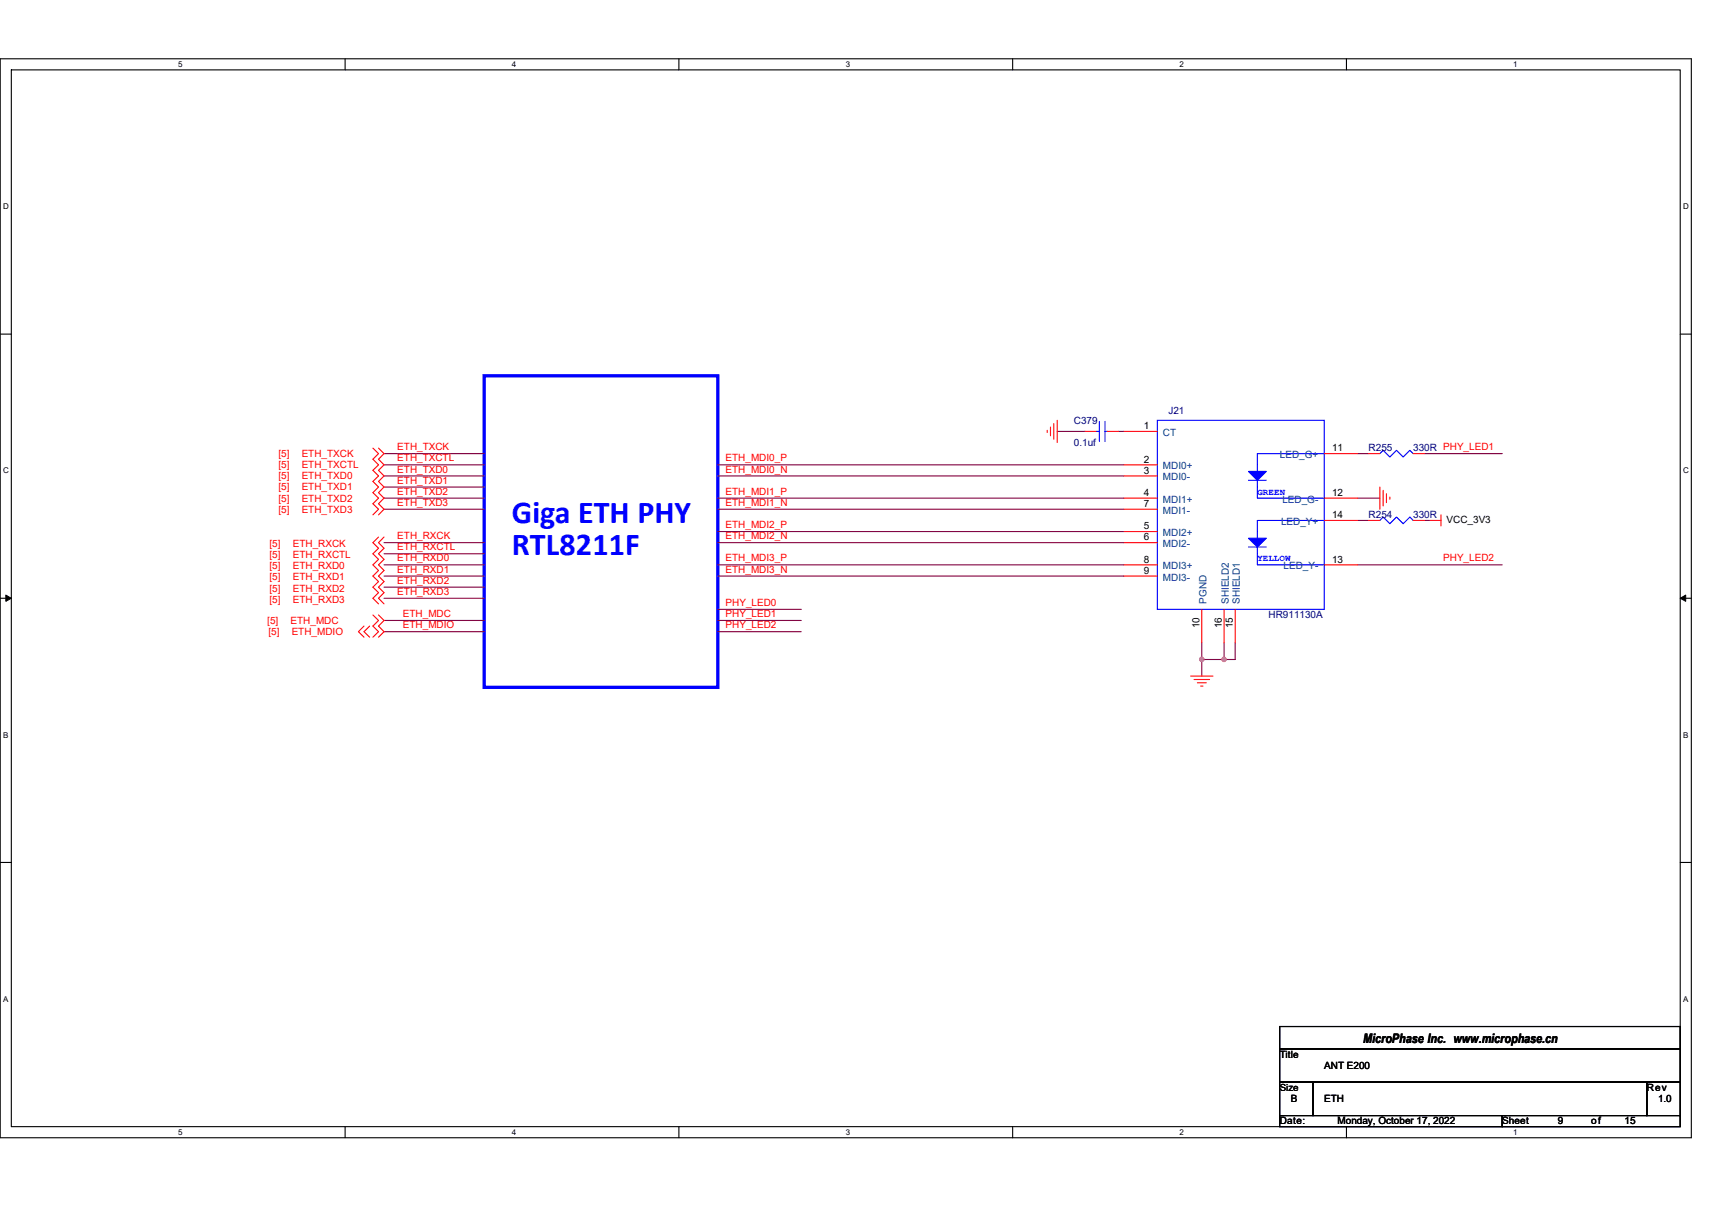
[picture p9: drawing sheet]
<svg xmlns="http://www.w3.org/2000/svg" width="297mm" height="210mm" viewBox="0 0 297 210" stroke-linecap="round" stroke-linejoin="round" font-family="sans-serif">
<path d="M0 10.2h293.5v187.2h-293.5zM2 12.1h289.5v183.4h-289.5z" fill="none" stroke="#000" stroke-width=".19"/>
<g fill="#fff">
<path d="M30.9 10.4h.8v1.6h-.8z"/>
<path d="M30.9 195.7h.8v1.6h-.8z"/>
</g>
<path d="M59.9 10.2v1.9M59.9 195.5v1.9" fill="none" stroke="#000" stroke-width=".19"/>
<g fill="#fff">
<path d="M88.8 10.4h.8v1.6h-.8z"/>
<path d="M88.8 195.7h.8v1.6h-.8z"/>
</g>
<path d="M117.8 10.2v1.9M117.8 195.5v1.9" fill="none" stroke="#000" stroke-width=".19"/>
<g fill="#fff">
<path d="M146.7 10.4h.8v1.6h-.8z"/>
<path d="M146.7 195.7h.8v1.6h-.8z"/>
</g>
<path d="M175.7 10.2v1.9M175.7 195.5v1.9" fill="none" stroke="#000" stroke-width=".19"/>
<g fill="#fff">
<path d="M204.7 10.4h.7v1.6h-.7z"/>
<path d="M204.7 195.7h.7v1.6h-.7z"/>
</g>
<path d="M233.6 10.2v1.9M233.6 195.5v1.9" fill="none" stroke="#000" stroke-width=".19"/>
<g fill="#fff">
<path d="M262.6 10.4h.7v1.6h-.7z"/>
<path d="M262.6 195.7h.7v1.6h-.7z"/>
<path d="M.5 35.1h1v1.5h-1z"/>
<path d="M292 35.1h1v1.5h-1z"/>
<path d="M.5 80.9h1v1.5h-1z"/>
<path d="M292 80.9h1v1.5h-1z"/>
</g>
<path d="M0 58h2M291.5 58h2" fill="none" stroke="#000" stroke-width=".19"/>
<g fill="#fff">
<path d="M.5 126.7h.9v1.6h-.9z"/>
<path d="M292 126.7h.9v1.6h-.9z"/>
</g>
<path d="M0 103.8h2M291.5 103.8h2" fill="none" stroke="#000" stroke-width=".19"/>
<path d="M1 103.3l1 .5-1 .6zM291.5 103.8l1-.5v1.1z" fill="#000" stroke="#000" stroke-width=".17"/>
<g fill="#fff">
<path d="M.5 172.6h.9v1.5h-.9z"/>
<path d="M292 172.6h.9v1.5h-.9z"/>
</g>
<path d="M0 149.7h2M291.5 149.7h2M222 178.1h69.5v3.9h-69.5zM222 182h69.5v5.8h-69.5zM222 187.8h5.8v5.8h-5.8zM222 193.6h38.6v1.9h-38.6zM227.8 187.8h57.9v5.8h-57.9zM260.6 193.6h30.9v1.9h-30.9zM285.7 187.8h5.8v5.8h-5.8z" fill="none" stroke="#000" stroke-width=".19"/>
<path d="M84 65.2h40.5v54.1h-40.5z" fill="none" stroke="#00f" stroke-width=".57"/>
<g fill="none" stroke="#800040" stroke-width=".19">
<path d="M66.6 78.7h17.4M183.4 74.9h4.9M194 74.9h1M235.5 78.7h2M247.1 78.7h13.5M66.6 80.7h17.4M66.6 82.6h17.4M66.6 84.5h17.4M66.6 86.4h17.4M66.6 88.4h17.4M66.6 94.2h17.4M66.6 96.1h17.4"/>
<path d="M66.6 98h17.4M66.6 100h17.4M124.5 80.7h70.5M124.5 82.6h70.5M124.5 86.4h70.5M124.5 88.4h70.5M124.5 92.2h70.5M124.5 94.2h70.5M124.5 98h70.5M124.5 100h70.5M235.5 98h25.1M235.5 86.4h3.9"/>
<path d="M235.5 90.3h2M247.1 90.3h1M66.6 101.9h17.4M66.6 103.8h17.4M66.6 107.7h17.4M66.6 109.6h17.4M124.5 109.6h14.5M124.5 105.7h14.5M124.5 107.7h14.5M208.5 114.4v2.9M208.5 114.4h3.9M208.5 111.5v2.9"/>
<path d="M212.4 111.5v2.9M214.3 111.5v2.9h-1.9"/>
</g>
<g fill="#f0f" stroke="#f0f" stroke-width=".19">
<circle cx="208.5" cy="114.4" r=".38"/>
<circle cx="212.4" cy="114.4" r=".38"/>
</g>
<g fill="none" stroke="#f00" stroke-width=".19">
<path d="M64.7 77.8l1 .9-1 1 1 1-1 .9 1 1-1 .9 1 1-1 1 1 .9-1 1 1 1-1 .9M65.7 77.8l.9 .9-.9 1 .9 1-.9 .9 .9 1-.9 .9 .9 1-.9 1 .9 .9-.9 1 .9 1-.9 .9M181.7 74.7v.4M182.3 74.1v1.5M182.8 73.5v2.7M183.4 72.9v3.9M188.3 74.9h1.9M192.1 74.9h1.9M195 74.9h5.8M229.8 78.7h5.7M237.5 78.7h1.9M245.2 78.7h1.9"/>
<path d="M65.7 93.2l-1 1 1 .9-1 1 1 1-1 .9 1 1-1 1 1 .9-1 1 1 .9-1 1 1 1M66.6 93.2l-.9 1 .9 .9-.9 1 .9 1-.9 .9 .9 1-.9 1 .9 .9-.9 1 .9 .9-.9 1 .9 1M195 100h5.8M195 98h5.8M195 94.2h5.8M195 92.2h5.8M195 86.4h5.8M195 88.4h5.8M195 82.6h5.8M195 80.7h5.8M229.8 86.4h5.7M229.8 90.3h5.7"/>
<path d="M229.8 98h5.7M237.5 90.3h1.9M239.4 84.5v3.9M240 85.1v2.7M240.6 85.7v1.5M241.1 86.3v.3M245.2 90.3h1.9M248.1 90.3h1.9M250 89.3v2M63.2 108.6l-1 1 1 1M64.1 108.6l-.9 1 .9 1M64.7 106.7l1 1-1 .9 1 1-1 1"/>
<path d="M65.7 106.7l.9 1-.9 .9 .9 1-.9 1M206.6 117.3h3.9M207.2 117.9h2.7M207.7 118.5h1.6M208.3 119.1h.4M208.5 105.7v5.8M212.4 105.7v5.8M214.3 105.7v5.8"/>
</g>
<g fill="none" stroke="#00f" stroke-width=".19">
<path d="M190.2 74.9h.6M190.8 73.1v3.5M191.7 73.1v3.5M191.7 74.9h.4M200.8 72.9h29v32.8h-29zM229.8 78.7h-11.6v3.1M239.4 78.7l.6-.6 1.1 1.2 1.2-1.2 1.2 1.2 1.1-1.2 .6 .6M216.6 94.9h3.1M216.6 83.4h3.1M218.2 94.9v3.1h11.6M218.2 83.4v3h11.6M229.8 90.3h-11.6v3.1"/>
<path d="M239.4 90.3l.6-.6 1.1 1.2 1.2-1.2 1.2 1.2 1.1-1.2 .6 .6"/>
</g>
<g fill="#00f" stroke="#00f" stroke-width=".19">
<path d="M216.6 93.4h3.1l-1.5 1.5z" fill-rule="evenodd"/>
<path d="M216.6 81.8h3.1l-1.5 1.6z" fill-rule="evenodd"/>
</g>
<g font-size="5.5" fill="#00f">
<text x="88.8" y="90.8">Giga ETH PHY</text>
<text x="88.8" y="96.3">RTL8211F</text>
</g>
<text font-size="2.3" x="236.5" y="181.1">MicroPhase Inc. www.microphase.cn</text>
<g font-size="1.7" fill="#000080">
<text x="202.7" y="71.8">J21</text>
<text x="186.3" y="73.5">C379</text>
<text x="186.3" y="77.4">0.1uf</text>
<text x="237.5" y="78.3">R255</text>
<text x="245.2" y="78.3">330R PHY_LED1</text>
<text x="237.5" y="89.9">R254</text>
<text x="245.2" y="89.9">330R</text>
<text x="220.1" y="107.3">HR911130A</text>
</g>
<g font-size="1.7">
<text x="198.5" y="74.5">1</text>
<text x="198.5" y="82.2">3</text>
<text x="198.5" y="80.3">2</text>
<text x="231.1" y="78.3">11</text>
<text x="198.5" y="86">4</text>
<text x="198.5" y="88">7</text>
<text x="231.1" y="86">12</text>
<text x="231.1" y="89.9">14</text>
<text x="198.5" y="93.8">6</text>
<text x="198.5" y="91.8">5</text>
<text x="251" y="90.7">VCC_3V3</text>
<text x="198.5" y="99.6">9</text>
<text x="198.5" y="97.6">8</text>
<text x="231.1" y="97.6">13</text>
<text x="208.1" y="109" transform="rotate(-90 208.1 109)">10</text>
<text x="212" y="109" transform="rotate(-90 212 109)">16</text>
<text x="213.9" y="109" transform="rotate(-90 213.9 109)">15</text>
<text x="222" y="183.6">Title</text>
<text x="229.8" y="185.5">ANT E200</text>
<text x="222" y="189.3">Size</text>
<text x="224" y="191.3">B</text>
<text x="229.8" y="191.3">ETH</text>
<text x="285.7" y="189.3">Rev</text>
<text x="287.7" y="191.3">1.0</text>
<text x="222" y="195.1">Date:</text>
<text x="232.1" y="195.1">Monday, October 17, 2022</text>
<text x="260.6" y="195.1">Sheet</text>
<text x="270.3" y="195.1">9</text>
<text x="276.1" y="195.1">of</text>
<text x="281.9" y="195.1">15</text>
</g>
<g font-size="1.7" fill="#004080">
<text x="201.8" y="75.6">CT</text>
<text x="201.8" y="83.4">MDI0-</text>
<text x="201.8" y="81.4">MDI0+</text>
<text x="222.1" y="79.5">LED_G+</text>
<text x="201.8" y="87.2">MDI1+</text>
<text x="201.8" y="89.2">MDI1-</text>
<text x="222.5" y="87.2">LED_G-</text>
<text x="201.8" y="95">MDI2-</text>
<text x="201.8" y="93">MDI2+</text>
<text x="222.3" y="91.1">LED_Y+</text>
<text x="201.8" y="100.8">MDI3-</text>
<text x="201.8" y="98.8">MDI3+</text>
<text x="222.7" y="98.8">LED_Y-</text>
<text x="209.3" y="104.8" transform="rotate(-90 209.3 104.8)">PGND</text>
<text x="213.2" y="104.8" transform="rotate(-90 213.2 104.8)">SHIELD2</text>
<text x="215.1" y="104.8" transform="rotate(-90 215.1 104.8)">SHIELD1</text>
</g>
<g font-size="1.7" fill="#f00">
<text x="48.3" y="81.2">[5]</text>
<text x="48.3" y="79.3">[5]</text>
<text x="48.3" y="83.2">[5]</text>
<text x="52.3" y="81.2">ETH_TXCTL</text>
<text x="52.3" y="79.3">ETH_TXCK</text>
<text x="52.3" y="83.2">ETH_TXD0</text>
<text x="68.9" y="78.1">ETH_TXCK</text>
<text x="68.9" y="80.1">ETH_TXCTL</text>
<text x="68.9" y="82">ETH_TXD0</text>
<text x="68.9" y="83.9">ETH_TXD1</text>
<text x="125.9" y="80.1">ETH_MDI0_P</text>
<text x="125.9" y="82">ETH_MDI0_N</text>
<text x="48.3" y="85.1">[5]</text>
<text x="48.3" y="89">[5]</text>
<text x="48.3" y="87">[5]</text>
<text x="52.3" y="85.1">ETH_TXD1</text>
<text x="52.3" y="89">ETH_TXD3</text>
<text x="52.3" y="87">ETH_TXD2</text>
<text x="68.9" y="85.9">ETH_TXD2</text>
<text x="68.9" y="87.8">ETH_TXD3</text>
<text x="125.9" y="85.9">ETH_MDI1_P</text>
<text x="125.9" y="87.8">ETH_MDI1_N</text>
<text x="46.8" y="95">[5]</text>
<text x="50.8" y="95">ETH_RXCK</text>
<text x="68.9" y="93.6">ETH_RXCK</text>
<text x="68.9" y="95.5">ETH_RXCTL</text>
<text x="125.9" y="91.7">ETH_MDI2_P</text>
<text x="125.9" y="93.6">ETH_MDI2_N</text>
<text x="46.8" y="96.9">[5]</text>
<text x="46.8" y="98.8">[5]</text>
<text x="46.8" y="100.7">[5]</text>
<text x="50.8" y="96.9">ETH_RXCTL</text>
<text x="50.8" y="98.8">ETH_RXD0</text>
<text x="50.8" y="100.7">ETH_RXD1</text>
<text x="68.9" y="97.4">ETH_RXD0</text>
<text x="68.9" y="99.4">ETH_RXD1</text>
<text x="68.9" y="101.3">ETH_RXD2</text>
<text x="125.9" y="97.4">ETH_MDI3_P</text>
<text x="125.9" y="99.4">ETH_MDI3_N</text>
<text x="250.4" y="97.4">PHY_LED2</text>
<text x="46.8" y="102.7">[5]</text>
<text x="46.8" y="104.6">[5]</text>
<text x="50.8" y="102.7">ETH_RXD2</text>
<text x="50.8" y="104.6">ETH_RXD3</text>
<text x="68.9" y="103.2">ETH_RXD3</text>
<text x="69.9" y="107.1">ETH_MDC</text>
<text x="125.9" y="105.2">PHY_LED0</text>
<text x="125.9" y="107.1">PHY_LED1</text>
<text x="46.4" y="108.3">[5]</text>
<text x="46.6" y="110.2">[5]</text>
<text x="50.4" y="108.3">ETH_MDC</text>
<text x="50.6" y="110.2">ETH_MDIO</text>
<text x="69.9" y="109">ETH_MDIO</text>
<text x="125.9" y="109">PHY_LED2</text>
</g>
<g font-size="1.6" fill="#00f">
<text x="218.2" y="85.8">GREEN</text>
<text x="218.2" y="97.4">YELLOW</text>
</g>
<g font-size="1.4">
<text x="30.9" y="11.7">5</text>
<text x="88.8" y="11.7">4</text>
<text x="146.7" y="11.7">3</text>
<text x="204.7" y="11.7">2</text>
<text x="262.6" y="11.7">1</text>
<text x=".5" y="36.3">D</text>
<text x="292" y="36.3">D</text>
<text x=".5" y="82.1">C</text>
<text x="292" y="82.1">C</text>
<text x=".5" y="128">B</text>
<text x="292" y="128">B</text>
<text x=".5" y="173.8">A</text>
<text x="292" y="173.8">A</text>
<text x="30.9" y="197">5</text>
<text x="88.8" y="197">4</text>
<text x="146.7" y="197">3</text>
<text x="204.7" y="197">2</text>
<text x="262.6" y="197">1</text>
</g>
</svg>
